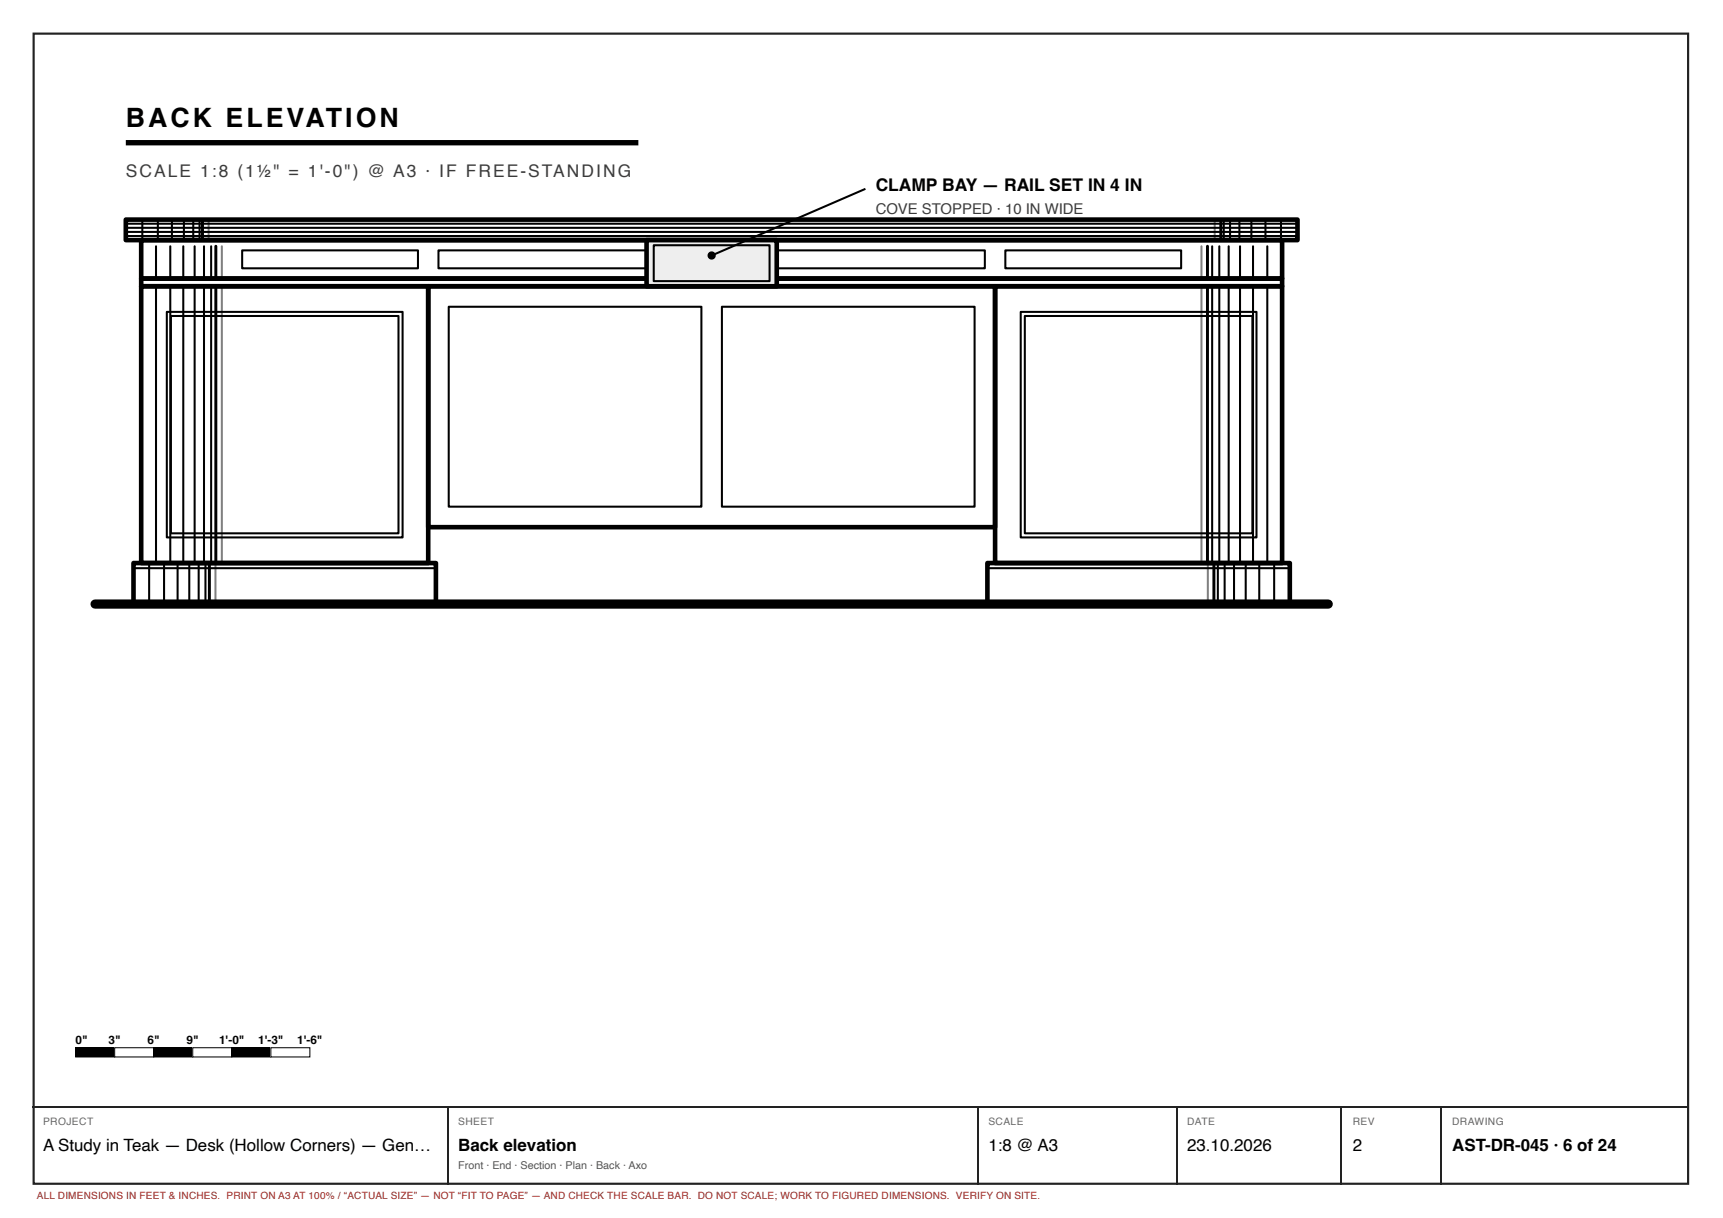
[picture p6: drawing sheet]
<svg xmlns="http://www.w3.org/2000/svg" width="420mm" height="297mm" viewBox="0 0 420 297" stroke-linecap="round" stroke-linejoin="round" font-family="sans-serif">
<path d="M8.2 8.2h403.5v280.5h-403.5z" fill="none" stroke="#222" stroke-width=".53"/>
<path d="M30.7 34.8h125" fill="none" stroke="#000" stroke-width="1.3" stroke-linecap="butt"/>
<path d="M30.7 53.6h285.7v5h-285.7zM34.4 58.6h278.3v9.3h-278.3zM34.4 67.9h278.3v1.9h-278.3zM34.4 69.8h70v67.5h-70zM104.4 69.8h138.3v58.8h-138.3zM242.7 69.8h70v67.5h-70zM32.6 137.3h73.7v10h-73.7zM240.8 137.3h73.8v10h-73.8z" fill="none" stroke="#000" stroke-width="1.1"/>
<g fill="none" stroke="#000" stroke-width=".5">
<path d="M30.7 54.6h285.7M30.7 55.6h285.7M30.7 56.6h285.7M30.7 57.6h285.7M34.7 53.6v5M38.5 53.6v5M41.9 53.6v5M44.9 53.6v5M47.1 53.6v5M48.7 53.6v5M50.9 53.6v5M296.2 53.6v5"/>
<path d="M298.4 53.6v5M300 53.6v5M302.3 53.6v5M305.2 53.6v5M308.6 53.6v5M312.4 53.6v5M38 60.1v7.8M38 69.8v67.5M40.7 76.1h57.5v55h-57.5zM41.5 60.1v7.8M41.5 69.8v67.5M41.7 77.1h55.5v53h-55.5z"/>
<path d="M44.7 60.1v7.8M44.7 69.8v67.5M47.5 60.1v7.8M47.5 69.8v67.5M49.8 60.1v7.8M49.8 69.8v67.5M51.5 60.1v7.8M51.5 69.8v67.5M54.1 60.1v7.8M54.1 69.8v67.5M59.1 61.1h42.8v4.3h-42.8zM106.9 61.1h133.3v4.3h-133.3z"/>
<path d="M109.4 74.8h61.7v48.8h-61.7zM176.1 74.8h61.6v48.8h-61.6zM245.2 61.1h42.9v4.3h-42.9zM248.9 76.1h57.5v55h-57.5zM249.9 77.1h55.5v53h-55.5zM293 60.1v7.8M293 69.8v67.5M295.6 60.1v7.8M295.6 69.8v67.5M297.4 60.1v7.8M297.4 69.8v67.5M299.6 60.1v7.8"/>
<path d="M299.6 69.8v67.5M302.4 60.1v7.8M302.4 69.8v67.5M305.6 60.1v7.8M305.6 69.8v67.5M309.1 60.1v7.8M309.1 69.8v67.5M32.6 138.6h73.7M36.4 137.3v10M40 137.3v10M43.3 137.3v10M46.2 137.3v10"/>
<path d="M48.5 137.3v10M50.1 137.3v10M52.5 137.3v10M240.8 138.6h73.8M294.6 137.3v10M297 137.3v10M298.7 137.3v10M301 137.3v10M303.8 137.3v10M307.1 137.3v10M310.7 137.3v10"/>
</g>
<path d="M49.4 53.6v5M297.7 53.6v5M52.6 60.1v7.8M52.6 69.8v67.5M294.5 60.1v7.8M294.5 69.8v67.5M51.1 137.3v10M296 137.3v10" fill="none" stroke="#000" stroke-width=".72"/>
<path d="M157.7 58.6h31.7v11.2h-31.7z" fill="#eee"/>
<path d="M157.7 58.6h31.7v11.2h-31.7z" fill="none" stroke="#000" stroke-width="1.1"/>
<path d="M159.4 59.8h28.3v8.8h-28.3zM211.1 46.1l-37.5 16.2" fill="none" stroke="#000" stroke-width=".5"/>
<path d="M23.2 147.3h300.7" fill="none" stroke="#000" stroke-width="2.2"/>
<g fill="#000">
<path d="M18.4 255.5h9.6v2.2h-9.6z"/>
<circle cx="173.6" cy="62.3" r="1"/>
</g>
<path d="M18.4 255.5h9.6v2.2h-9.6z" fill="none" stroke="#000" stroke-width=".25"/>
<path d="M28 255.5h9.5v2.2h-9.5z" fill="#fff"/>
<path d="M28 255.5h9.5v2.2h-9.5zM37.5 255.5h9.5v2.2h-9.5z" fill="none" stroke="#000" stroke-width=".25"/>
<path d="M37.5 255.5h9.5v2.2h-9.5z" fill="#000"/>
<path d="M47 255.5h9.5v2.2h-9.5z" fill="#fff"/>
<path d="M47 255.5h9.5v2.2h-9.5zM56.5 255.5h9.5v2.2h-9.5z" fill="none" stroke="#000" stroke-width=".25"/>
<path d="M56.5 255.5h9.5v2.2h-9.5z" fill="#000"/>
<path d="M66.1 255.5h9.5v2.2h-9.5z" fill="#fff"/>
<path d="M66.1 255.5h9.5v2.2h-9.5z" fill="none" stroke="#000" stroke-width=".25"/>
<path d="M7.9 270h404.1M109.1 270.1v18.8M238.5 270.1v18.8M286.9 270.1v18.8M327.2 270.1v18.8M351.5 270.1v18.8" fill="none" stroke="#222" stroke-width=".26"/>
<text font-size="6.5" x="30.7" y="31.1">BACK ELEVATION</text>
<text font-size="4.2" fill="#3d3d3d" x="30.7" y="43.1">SCALE 1:8 (1½&quot; = 1'-0&quot;) @ A3 · IF FREE-STANDING</text>
<text font-size="4.2" x="213.6" y="46.6">CLAMP BAY — RAIL SET IN 4 IN</text>
<g font-size="4.1">
<text x="10.5" y="280.7">A Study in Teak — Desk (Hollow Corners) — Gen…</text>
<text x="111.8" y="280.7">Back elevation</text>
<text x="241" y="280.7">1:8 @ A3</text>
<text x="289.5" y="280.7">23.10.2026</text>
<text x="329.9" y="280.7">2</text>
<text x="354.1" y="280.7">AST-DR-045 · 6 of 24</text>
</g>
<text font-size="3.6" fill="#3d3d3d" x="213.6" y="52.3">COVE STOPPED · 10 IN WIDE</text>
<g font-size="2.9">
<text x="18.4" y="254.5">0&quot;</text>
<text x="26.5" y="254.5">3&quot;</text>
<text x="36" y="254.5">6&quot;</text>
<text x="45.5" y="254.5">9&quot;</text>
<text x="53.4" y="254.5">1'-0&quot;</text>
<text x="62.9" y="254.5">1'-3&quot;</text>
<text x="72.5" y="254.5">1'-6&quot;</text>
</g>
<text font-size="2.6" fill="#555" x="111.8" y="285">Front · End · Section · Plan · Back · Axo</text>
<g font-size="2.5" fill="#666">
<text x="10.5" y="274.4">PROJECT</text>
<text x="111.8" y="274.4">SHEET</text>
<text x="241" y="274.4">SCALE</text>
<text x="289.5" y="274.4">DATE</text>
<text x="329.9" y="274.4">REV</text>
<text x="354.1" y="274.4">DRAWING</text>
</g>
<text font-size="2.4" fill="#a51d17" x="9" y="292.4">ALL DIMENSIONS IN FEET &amp; INCHES. PRINT ON A3 AT 100% / “ACTUAL SIZE” — NOT “FIT TO PAGE” — AND CHECK THE SCALE BAR. DO NOT SCALE; WORK TO FIGURED DIMENSIONS. VERIFY ON SITE.</text>
</svg>
